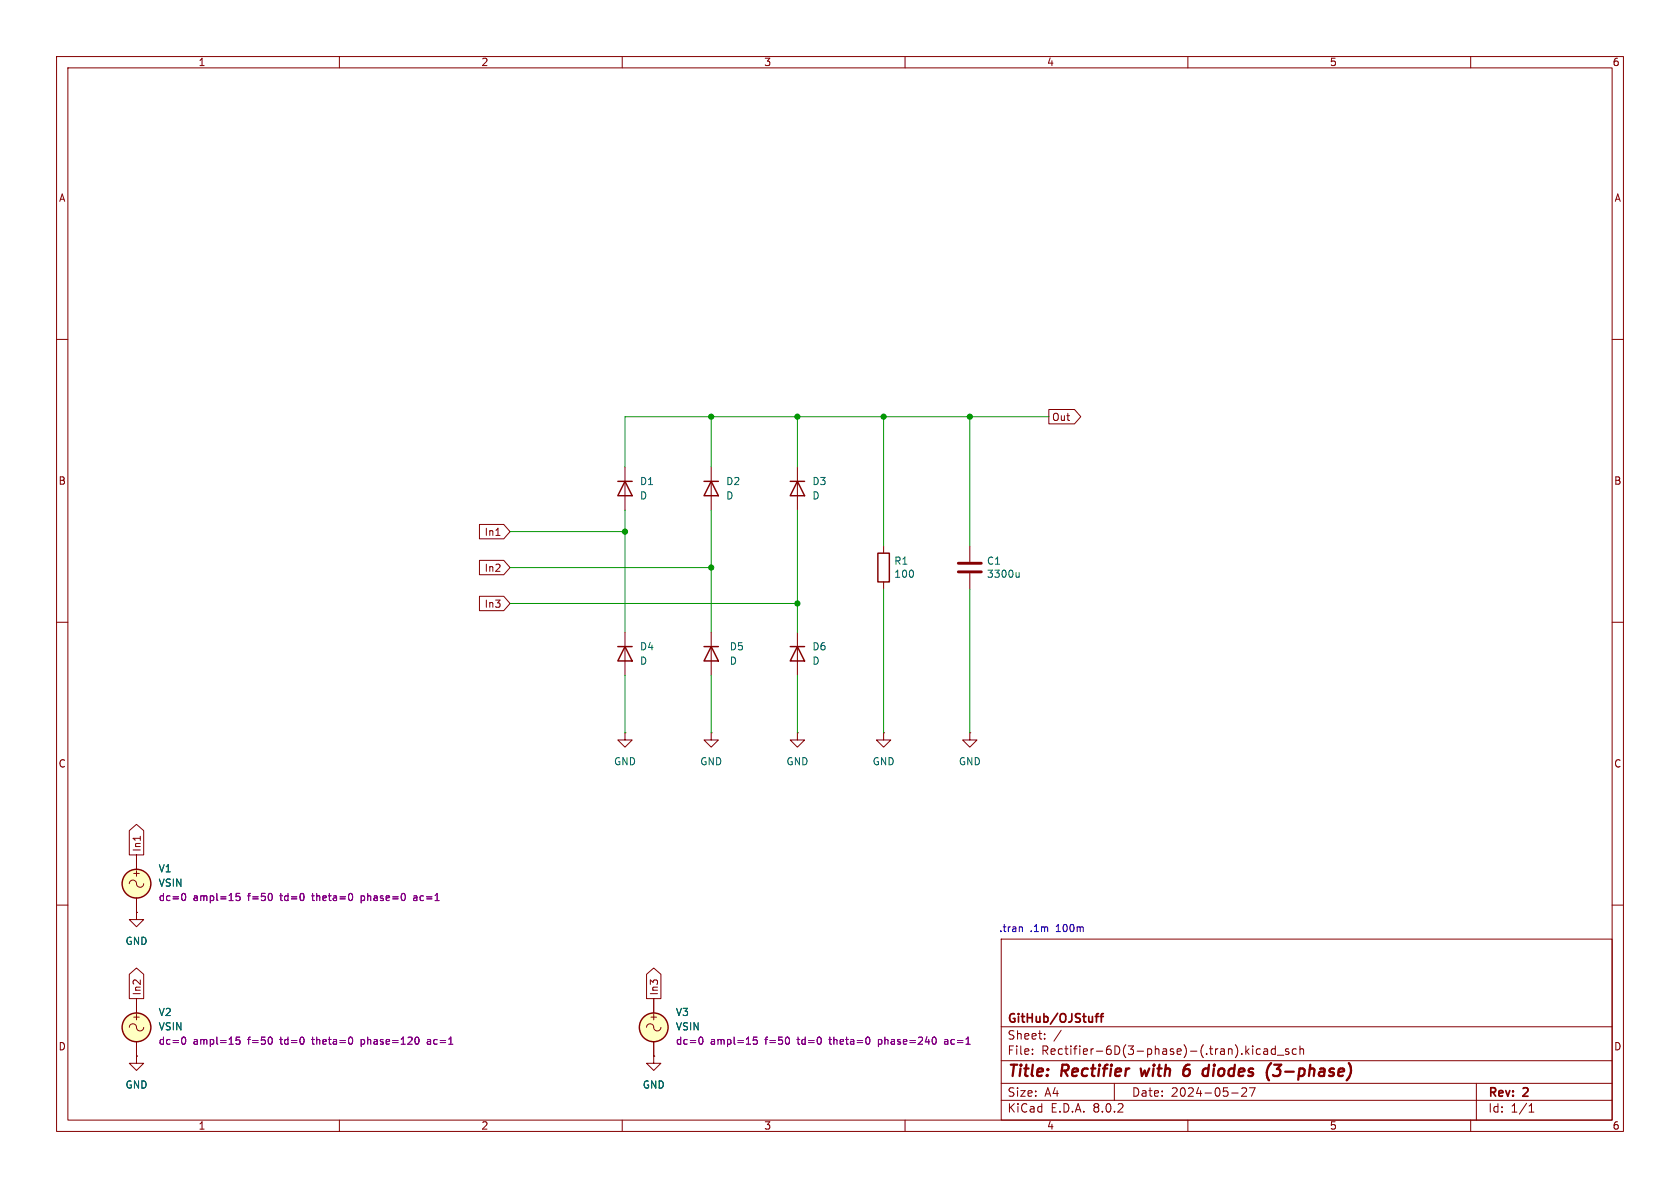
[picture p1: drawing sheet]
<svg xmlns="http://www.w3.org/2000/svg" width="297mm" height="210mm" viewBox="0 0 297 210" stroke-linecap="round" stroke-linejoin="round" font-family="sans-serif">
<g fill="none" stroke="#840000" stroke-width=".18">
<path d="M10 10h277v190h-277zM12 12h273v186h-273zM60 10v2M110 10v2M160 10v2M210 10v2M260 10v2M10 60h2M285 60h2M185.4 72.4h4.6l1.1 1.3-1.1 1.2h-4.6zM84.8 92.7h4.3l1.1 1.3-1.1 1.3h-4.3zM84.8 99.1h4.3l1.1 1.2-1.1 1.3h-4.3z"/>
<path d="M87.7 94.7h.7M110.5 82.6v7.6M125.7 82.6v7.6M141 82.6v7.6M156.2 96.5v1.3M171.4 96.5v2.8M10 110h2M84.8 105.4h4.3l1.1 1.3-1.1 1.3h-4.3zM110.5 111.8v7.6M125.7 111.8v7.6M141 111.8v7.6M156.2 102.9v1.2"/>
<path d="M171.4 101.3v2.8M285 110h2M110.5 129.5v1.3h1.3l-1.3 1.3-1.3-1.3h1.3M110.5 129.5h.1M125.7 129.5v1.3h1.3l-1.3 1.3-1.2-1.3h1.2M125.7 129.5h.1M141 129.5v1.3h1.2l-1.2 1.3-1.3-1.3h1.3M141 129.5h.1M156.2 129.5v1.3h1.3l-1.3 1.3-1.3-1.3h1.3M156.2 129.5h.1M171.4 129.5v1.3h1.3l-1.3 1.3-1.2-1.3h1.2M171.4 129.5h.1"/>
<path d="M10 160h2M22.9 146.8l1.2-1.1 1.3 1.1v4.3h-2.5zM22.9 156.2a.67 .67 0 0 1 .7-.6 .67 .67 0 0 1 .6 .8 .63 .63 0 0 0 .7 .4 .63 .63 0 0 0 .5-.6M24.1 151.1v2.6M24.1 158.8v2.5M24.8 147.8v.8M285 160h2M22.9 172.2l1.2-1.1 1.3 1.1v4.3h-2.5zM24.1 161.3v1.3h1.3l-1.3 1.2-1.2-1.2h1.2M24.1 161.3h.1M24.1 176.5v2.6M114.3 172.2l1.3-1.1 1.2 1.1v4.3h-2.5z"/>
<path d="M115.6 176.5v2.6M177 166h108v32h-108zM22.9 181.6a.67 .67 0 0 1 .7-.6 .67 .67 0 0 1 .6 .8 .63 .63 0 0 0 .7 .4 .63 .63 0 0 0 .5-.6M24.1 186.7v1.3h1.3l-1.3 1.2-1.2-1.2h1.2M24.1 186.7h.1M24.1 184.2v2.5M60 198v2M110 198v2M114.3 181.6a.67 .67 0 0 1 .8-.6 .67 .67 0 0 1 .5 .8 .64 .64 0 0 0 .7 .4 .64 .64 0 0 0 .5-.6M115.6 186.7v1.3h1.2l-1.2 1.2-1.3-1.2h1.3M115.6 186.7h.1M115.6 184.2v2.5"/>
<path d="M160 198v2M177 194.5h108M177 191.5h108M177 187.5h108M177 181.5h108M182.5 186.3v.1M182.5 185.5v.1M184.7 183.6v.1M184.7 182.8v.1M187.6 182.1l-1.3 2M197 191.5v3M210 198v2"/>
<path d="M217.7 193.2h1.2M219.5 192.4l.6-.1 .2 .1 .1 .3-.9 1.1h.9M220.4 185.8l.4 .6M220.8 185.4l-.6 .6M220.9 192.3h1l-.7 1.5M221.5 184.9v.1M221.5 185.4v1M222.8 185.5l-.4-.1-.3 .3v.4l.1 .2h.6M223.5 185.5h.5l.1 .9M224.1 185.8h-.5a.29 .29 0 0 0-.2 .3 .29 .29 0 0 0 .2 .3l.5-.1M225.5 185.5l-.5-.1-.3 .3v.4l.2 .2h.6M225.5 184.9v1.5"/>
<path d="M225.8 186.5h1.2M227.8 185.5l-.3-.1-.3 .2 .1 .2 .5 .2v.3h-.6M229.2 185.5l-.5-.1-.2 .3v.4l.1 .2h.6M229.8 185.5l.2-.1 .4 .1 .1 .9M229.8 184.9v1.5M260 198v2M261 191.5v6.5M270.3 196.6h.9M270.3 195.5l.4-.4v1.5"/>
</g>
<path d="M201.7 188.9l.2 1.3 .5-.9M210.2 189.1a.66 .66 0 0 0-1 .3M210.3 188.2a.91 .91 0 0 0-1 .9l-.1 .7 .1 .3a.66 .66 0 0 0 .9-.1M213.5 188.9l.1 .1M213.7 188.2l-.2 2M225.3 188.2h1.2l-.8 .8h.3l.3 .2v.6l-.1 .2-.3 .2-.8-.1" fill="none" stroke="#840000" stroke-width=".4"/>
<path d="M193.6 179.7h.6M194.2 179.2l-.4 .2v1.3M194.5 179.7h.6M195.1 179.2l-.4 .2v1.3" fill="none" stroke="#840000" stroke-width=".3"/>
<g fill="none" stroke="#840000" stroke-width=".25">
<path d="M109.2 85.1h2.6M110.5 85.1l1.3 2.5h-2.6zM124.5 85.1h2.5M125.7 85.1l1.3 2.5h-2.5zM139.7 85.1h2.5M141 85.1l1.2 2.5h-2.5zM155.2 97.8h2v5.1h-2zM109.2 114.3h2.6M110.5 114.3l1.3 2.5h-2.6zM124.5 114.3h2.5M125.7 114.3l1.3 2.5h-2.5zM139.7 114.3h2.5"/>
<path d="M141 114.3l1.2 2.5h-2.5z"/>
<circle cx="24.1" cy="156.2" r="2.54"/>
<circle cx="24.1" cy="181.6" r="2.54"/>
<circle cx="115.6" cy="181.6" r="2.54"/>
</g>
<path d="M169.4 99.6h4.1M169.4 101.1h4.1" fill="none" stroke="#840000" stroke-width=".51"/>
<path d="M180.2 101.2v.9M180.2 101.9l-.2 .2-.3-.1" fill="none" stroke="#006464" stroke-width=".18"/>
<g fill="#ffffc2" stroke="#ffffc2" stroke-width=".18">
<circle cx="115.6" cy="181.6" r="2.54"/>
<circle cx="24.1" cy="181.6" r="2.54"/>
<circle cx="24.1" cy="156.2" r="2.54"/>
</g>
<g fill="none" stroke="#840084" stroke-width=".18">
<path d="M32.3 158l.1-.1a.68 .68 0 0 1 .4 .7 .68 .68 0 0 1-.4 .6l-.1-.1M42.4 157.9h-.6l-.1 .6 .2-.1 .4 .1 .1 .2v.4l-.2 .1-.5-.1M47.9 158l.2 .4-.2 .7M62.2 158l.1 .4-.1 .7M63.9 158.4v1.2M63.9 159.1l.1 .1M64 158.4h-.1M73.5 158.4h-.3M73.6 158.7h-.3l-.2 .2 .1 .2 .4 .1M32.3 183.4l.1-.1a.68 .68 0 0 1 .4 .7 .68 .68 0 0 1-.4 .6l-.1-.1M42.4 183.3h-.6l-.1 .6 .2-.1 .4 .1 .1 .2v.4l-.2 .1-.5-.1M47.9 183.4l.2 .4-.2 .7"/>
<path d="M62.2 183.4l.1 .4-.1 .7M63.9 183.8v1.2M63.9 184.5l.1 .1M64 183.8h-.1M73.8 183.3a.79 .79 0 0 1 0 1.3M75.9 183.8h-.3M76 184.1h-.3l-.2 .2 .1 .2 .4 .1M123.7 183.4l.1-.1a.68 .68 0 0 1 .5 .7 .68 .68 0 0 1-.5 .6l-.1-.1M133.8 183.3h-.6v.6l.1-.1 .5 .1 .1 .2-.1 .4-.2 .1-.4-.1M139.4 183.4l.2 .4-.2 .7M153.6 183.4l.2 .4-.2 .7M155.3 183.8v1.2"/>
<path d="M155.3 184.5l.1 .1M155.4 183.8h-.1M165.2 183.3a.79 .79 0 0 1 0 1.3M167.4 183.8h-.4M167.4 184.1h-.3l-.1 .2v.2l.4 .1"/>
</g>
<path d="M180.6 163.8l.1 .2v.7" fill="none" stroke="#0000c2" stroke-width=".18"/>
<g fill="none" stroke="#009600" stroke-width=".18">
<path d="M125.7 73.7v8.9M141 73.7v8.9M156.2 73.7v22.8M171.4 73.7v22.8M185.4 73.7h-74.9v8.9M90.2 94h20.3M110.5 90.2v21.6M125.7 90.2v21.6M141 90.2v21.6M90.2 106.7h50.8M90.2 100.3h35.5M110.5 119.4v10.1"/>
<path d="M125.7 119.4v10.1M141 119.4v10.1M156.2 104.1v25.4M171.4 104.1v25.4"/>
</g>
<g fill="#009600" stroke="#009600" stroke-width=".18">
<circle cx="125.7" cy="73.7" r=".46"/>
<circle cx="141" cy="73.7" r=".46"/>
<circle cx="156.2" cy="73.7" r=".46"/>
<circle cx="171.4" cy="73.7" r=".46"/>
<circle cx="141" cy="106.7" r=".46"/>
<circle cx="110.5" cy="94" r=".46"/>
<circle cx="125.7" cy="100.3" r=".46"/>
</g>
<g font-size="2.8" fill="#840000">
<text x="178" y="190.9">Title:</text>
<text x="187.7" y="190.9">Rectifier</text>
<text x="202.6" y="190.9">with</text>
<text x="210.9" y="190.9">6</text>
<text x="215.1" y="190.9">diodes</text>
<text x="227.1" y="190.9">(3-phase)</text>
</g>
<g font-size="2.1" fill="#840000">
<text x="178" y="184">Sheet:</text>
<text x="178" y="181.2">GitHub/OJStuff</text>
<text x="178" y="186.7">File:</text>
<text x="184.1" y="186.7">Rectifier-6D(3-phase)-(.tran).kicad_sch</text>
<text x="178" y="196.9">KiCad</text>
<text x="178" y="194.1">Size:</text>
<text x="184.7" y="194.1">A4</text>
<text x="185.7" y="196.9">E.D.A.</text>
<text x="193.3" y="196.9">8.0.2</text>
<text x="200" y="194.1">Date:</text>
<text x="207" y="194.1">2024-05-27</text>
<text x="263" y="194.3">Rev:</text>
<text x="263" y="196.9">Id:</text>
<text x="267.1" y="196.9">1/1</text>
<text x="269.4" y="194.3">2</text>
</g>
<g font-size="1.8" fill="#840000">
<text x="35" y="11.9">1</text>
<text x="85" y="11.9">2</text>
<text x="135" y="11.9">3</text>
<text x="185" y="11.9">4</text>
<text x="235" y="11.9">5</text>
<text x="285" y="11.9">6</text>
<text x="10.3" y="35.9">A</text>
<text x="285.3" y="35.9">A</text>
<text x="185.9" y="74.6">Out</text>
<text x="10.3" y="85.9">B</text>
<text x="285.3" y="85.9">B</text>
<text x="85.6" y="94.9">In1</text>
<text x="85.6" y="101.3">In2</text>
<text x="85.6" y="107.6">In3</text>
<text x="10.3" y="135.9">C</text>
<text x="285.3" y="135.9">C</text>
<text x="23.2" y="155.2">+</text>
<text x="25.1" y="150.7" transform="rotate(-90 25.1 150.7)">In1</text>
<text x="25.1" y="176.1" transform="rotate(-90 25.1 176.1)">In2</text>
<text x="116.5" y="176.1" transform="rotate(-90 116.5 176.1)">In3</text>
<text x="10.3" y="185.9">D</text>
<text x="23.2" y="180.6">+</text>
<text x="114.7" y="180.6">+</text>
<text x="285.3" y="185.9">D</text>
<text x="35" y="199.9">1</text>
<text x="85" y="199.9">2</text>
<text x="135" y="199.9">3</text>
<text x="185" y="199.9">4</text>
<text x="235" y="199.9">5</text>
<text x="285" y="199.9">6</text>
</g>
<g font-size="1.8" fill="#006464">
<text x="113" y="86">D1</text>
<text x="113" y="88.5">D</text>
<text x="128.3" y="86">D2</text>
<text x="128.3" y="88.5">D</text>
<text x="143.5" y="86">D3</text>
<text x="143.5" y="88.5">D</text>
<text x="158" y="100">R1</text>
<text x="174.4" y="100">C1</text>
<text x="158" y="102.3">100</text>
<text x="174.4" y="102.3">3300u</text>
<text x="113" y="115.2">D4</text>
<text x="113" y="117.7">D</text>
<text x="128.9" y="115.2">D5</text>
<text x="128.9" y="117.7">D</text>
<text x="143.5" y="115.2">D6</text>
<text x="143.5" y="117.7">D</text>
<text x="108.5" y="135.5">GND</text>
<text x="123.7" y="135.5">GND</text>
<text x="138.9" y="135.5">GND</text>
<text x="154.2" y="135.5">GND</text>
<text x="169.4" y="135.5">GND</text>
<text x="27.9" y="154.4">V1</text>
<text x="27.9" y="156.9">VSIN</text>
<text x="22.1" y="167.2">GND</text>
<text x="27.9" y="179.8">V2</text>
<text x="119.4" y="179.8">V3</text>
<text x="27.9" y="182.3">VSIN</text>
<text x="119.4" y="182.3">VSIN</text>
<text x="22.1" y="192.6">GND</text>
<text x="113.5" y="192.6">GND</text>
</g>
<g font-size="1.8" fill="#840084">
<text x="27.9" y="159.5">dc=0</text>
<text x="34.1" y="159.5">ampl=15</text>
<text x="44" y="159.5">f=50</text>
<text x="49.8" y="159.5">td=0</text>
<text x="55.7" y="159.5">theta=0</text>
<text x="64.5" y="159.5">phase=0</text>
<text x="74" y="159.5">ac=1</text>
<text x="27.9" y="184.9">dc=0</text>
<text x="34.1" y="184.9">ampl=15</text>
<text x="44" y="184.9">f=50</text>
<text x="49.8" y="184.9">td=0</text>
<text x="55.7" y="184.9">theta=0</text>
<text x="64.5" y="184.9">phase=120</text>
<text x="76.4" y="184.9">ac=1</text>
<text x="119.4" y="184.9">dc=0</text>
<text x="125.6" y="184.9">ampl=15</text>
<text x="135.4" y="184.9">f=50</text>
<text x="141.3" y="184.9">td=0</text>
<text x="147.1" y="184.9">theta=0</text>
<text x="155.9" y="184.9">phase=240</text>
<text x="167.8" y="184.9">ac=1</text>
</g>
<g font-size="1.8" fill="#0000c2">
<text x="176.5" y="164.9">.tran</text>
<text x="182.1" y="164.9">.1m</text>
<text x="186.8" y="164.9">100m</text>
</g>
</svg>
